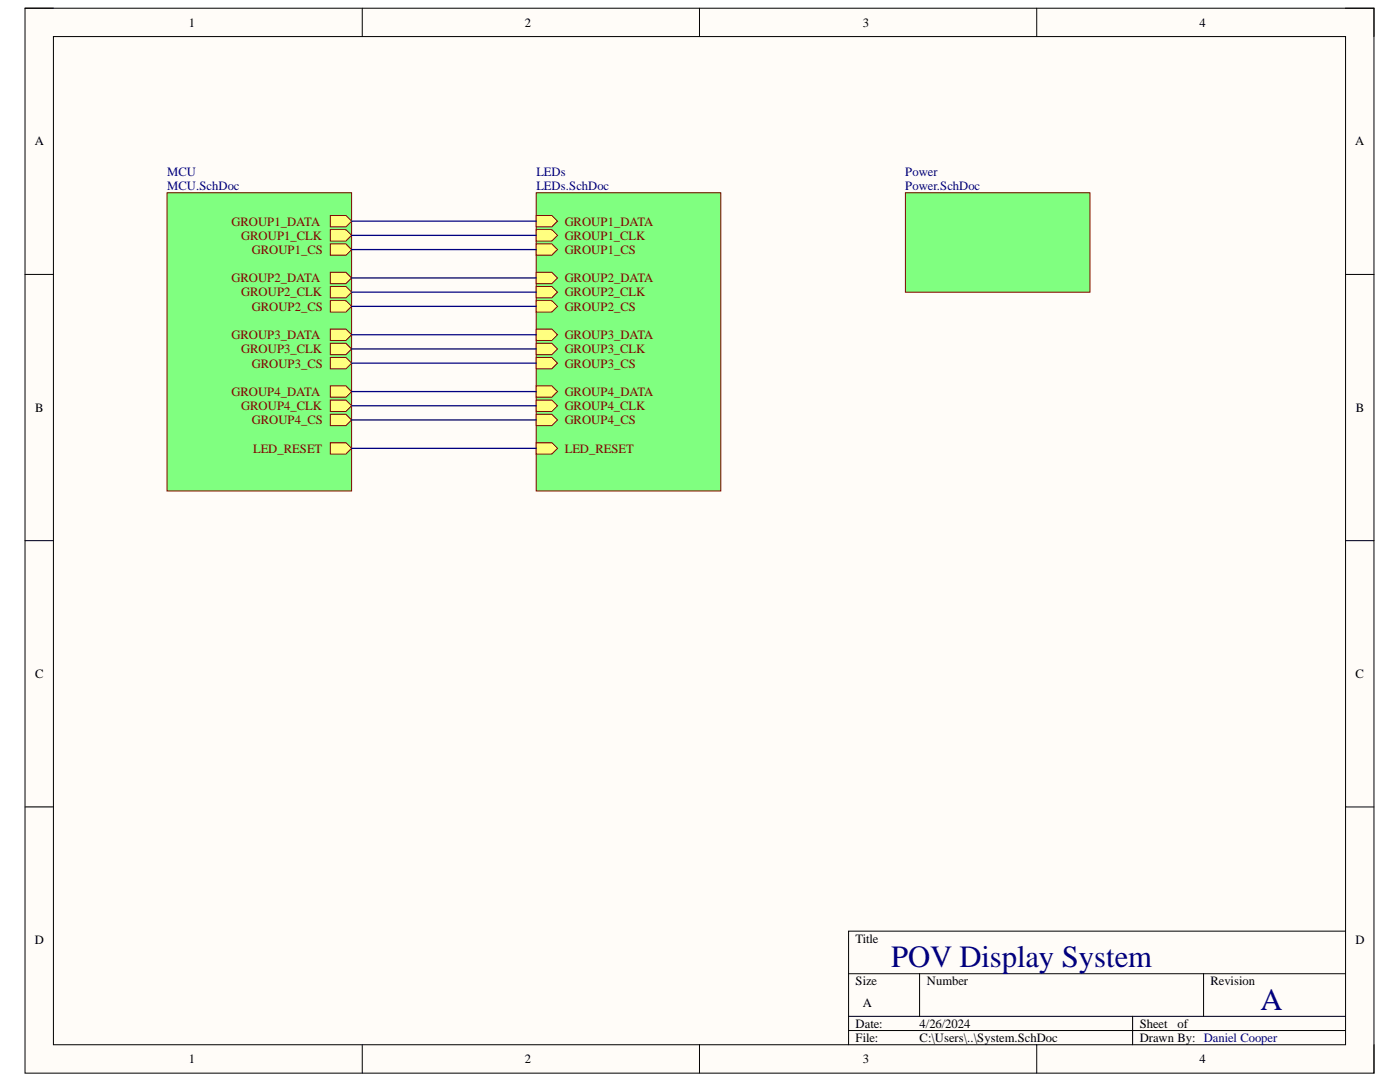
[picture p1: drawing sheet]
<svg xmlns="http://www.w3.org/2000/svg" width="279mm" height="216mm" viewBox="0 0 279 216" stroke-linecap="round" stroke-linejoin="round" font-family="sans-serif">
<path d="M5 1.6h269.2v212.5h-269.2z" fill-rule="evenodd" fill="#fffcf8"/>
<path d="M5 1.6h269.2v212.5h-269.2z" fill="none" stroke="#000" stroke-width=".2"/>
<path d="M10.7 7.3h257.8v201.2h-257.8z" fill-rule="evenodd" fill="#fffcf8"/>
<g fill="none" stroke="#000" stroke-width=".2">
<path d="M5 1.6h5.7M10.7 7.3h257.8v201.2h-257.8zM72.3 1.6v5.7M139.6 1.6v5.7M206.9 1.6v5.7M268.5 1.6h5.7v5.7M5 54.8h5.7M268.5 54.8h5.7M5 107.9h5.7M268.5 107.9h5.7M5 161h5.7M268.5 161h5.7"/>
<path d="M169.4 194.3h99.1M183.5 194.3v8.5M240.2 194.3v8.5M268.5 185.8h-99.1v22.7M72.3 208.5v5.6M139.6 208.5v5.6M169.4 202.8h99.1M169.4 205.6h99.1M206.9 208.5v5.6M226 202.8v5.7M274.2 208.5v5.6"/>
</g>
<path d="M33.3 38.5h36.9v59.5h-36.9z" fill-rule="evenodd" fill="#80ff80"/>
<path d="M33.3 38.5h36.9v59.5h-36.9z" fill="none" stroke="#800000" stroke-width=".2"/>
<path d="M65.9 43h3.1l1.2 1.1-1.2 1.2h-3.1z" fill-rule="evenodd" fill="#ffff80"/>
<path d="M65.9 43h3.1l1.2 1.1-1.2 1.2h-3.1z" fill="none" stroke="#800000" stroke-width=".2"/>
<path d="M65.9 45.8h3.1l1.2 1.2-1.2 1.1h-3.1z" fill-rule="evenodd" fill="#ffff80"/>
<path d="M65.9 45.8h3.1l1.2 1.2-1.2 1.1h-3.1z" fill="none" stroke="#800000" stroke-width=".2"/>
<path d="M65.9 48.7h3.1l1.2 1.1-1.2 1.1h-3.1z" fill-rule="evenodd" fill="#ffff80"/>
<path d="M65.9 48.7h3.1l1.2 1.1-1.2 1.1h-3.1z" fill="none" stroke="#800000" stroke-width=".2"/>
<path d="M65.9 54.3h3.1l1.2 1.2-1.2 1.1h-3.1z" fill-rule="evenodd" fill="#ffff80"/>
<path d="M65.9 54.3h3.1l1.2 1.2-1.2 1.1h-3.1z" fill="none" stroke="#800000" stroke-width=".2"/>
<path d="M65.9 57.2h3.1l1.2 1.1-1.2 1.1h-3.1z" fill-rule="evenodd" fill="#ffff80"/>
<path d="M65.9 57.2h3.1l1.2 1.1-1.2 1.1h-3.1z" fill="none" stroke="#800000" stroke-width=".2"/>
<path d="M65.9 60h3.1l1.2 1.1-1.2 1.2h-3.1z" fill-rule="evenodd" fill="#ffff80"/>
<path d="M65.9 60h3.1l1.2 1.1-1.2 1.2h-3.1z" fill="none" stroke="#800000" stroke-width=".2"/>
<path d="M65.9 65.7h3.1l1.2 1.1-1.2 1.1h-3.1z" fill-rule="evenodd" fill="#ffff80"/>
<path d="M65.9 65.7h3.1l1.2 1.1-1.2 1.1h-3.1z" fill="none" stroke="#800000" stroke-width=".2"/>
<path d="M65.9 68.5h3.1l1.2 1.1-1.2 1.2h-3.1z" fill-rule="evenodd" fill="#ffff80"/>
<path d="M65.9 68.5h3.1l1.2 1.1-1.2 1.2h-3.1z" fill="none" stroke="#800000" stroke-width=".2"/>
<path d="M65.9 71.3h3.1l1.2 1.2-1.2 1.1h-3.1z" fill-rule="evenodd" fill="#ffff80"/>
<path d="M65.9 71.3h3.1l1.2 1.2-1.2 1.1h-3.1z" fill="none" stroke="#800000" stroke-width=".2"/>
<path d="M65.9 77h3.1l1.2 1.1-1.2 1.2h-3.1z" fill-rule="evenodd" fill="#ffff80"/>
<path d="M65.9 77h3.1l1.2 1.1-1.2 1.2h-3.1z" fill="none" stroke="#800000" stroke-width=".2"/>
<path d="M65.9 79.8h3.1l1.2 1.2-1.2 1.1h-3.1z" fill-rule="evenodd" fill="#ffff80"/>
<path d="M65.9 79.8h3.1l1.2 1.2-1.2 1.1h-3.1z" fill="none" stroke="#800000" stroke-width=".2"/>
<path d="M65.9 82.7h3.1l1.2 1.1-1.2 1.1h-3.1z" fill-rule="evenodd" fill="#ffff80"/>
<path d="M65.9 82.7h3.1l1.2 1.1-1.2 1.1h-3.1z" fill="none" stroke="#800000" stroke-width=".2"/>
<path d="M65.9 88.3h3.1l1.2 1.2-1.2 1.1h-3.1z" fill-rule="evenodd" fill="#ffff80"/>
<path d="M65.9 88.3h3.1l1.2 1.2-1.2 1.1h-3.1z" fill="none" stroke="#800000" stroke-width=".2"/>
<path d="M107 38.5h36.9v59.5h-36.9z" fill-rule="evenodd" fill="#80ff80"/>
<path d="M107 38.5h36.9v59.5h-36.9z" fill="none" stroke="#800000" stroke-width=".2"/>
<path d="M107 88.3h3.1l1.2 1.2-1.2 1.1h-3.1z" fill-rule="evenodd" fill="#ffff80"/>
<path d="M107 88.3h3.1l1.2 1.2-1.2 1.1h-3.1z" fill="none" stroke="#800000" stroke-width=".2"/>
<path d="M107 82.7h3.1l1.2 1.1-1.2 1.1h-3.1z" fill-rule="evenodd" fill="#ffff80"/>
<path d="M107 82.7h3.1l1.2 1.1-1.2 1.1h-3.1z" fill="none" stroke="#800000" stroke-width=".2"/>
<path d="M107 79.8h3.1l1.2 1.2-1.2 1.1h-3.1z" fill-rule="evenodd" fill="#ffff80"/>
<path d="M107 79.8h3.1l1.2 1.2-1.2 1.1h-3.1z" fill="none" stroke="#800000" stroke-width=".2"/>
<path d="M107 77h3.1l1.2 1.1-1.2 1.2h-3.1z" fill-rule="evenodd" fill="#ffff80"/>
<path d="M107 77h3.1l1.2 1.1-1.2 1.2h-3.1z" fill="none" stroke="#800000" stroke-width=".2"/>
<path d="M107 71.3h3.1l1.2 1.2-1.2 1.1h-3.1z" fill-rule="evenodd" fill="#ffff80"/>
<path d="M107 71.3h3.1l1.2 1.2-1.2 1.1h-3.1z" fill="none" stroke="#800000" stroke-width=".2"/>
<path d="M107 68.5h3.1l1.2 1.1-1.2 1.2h-3.1z" fill-rule="evenodd" fill="#ffff80"/>
<path d="M107 68.5h3.1l1.2 1.1-1.2 1.2h-3.1z" fill="none" stroke="#800000" stroke-width=".2"/>
<path d="M107 65.7h3.1l1.2 1.1-1.2 1.1h-3.1z" fill-rule="evenodd" fill="#ffff80"/>
<path d="M107 65.7h3.1l1.2 1.1-1.2 1.1h-3.1z" fill="none" stroke="#800000" stroke-width=".2"/>
<path d="M107 60h3.1l1.2 1.1-1.2 1.2h-3.1z" fill-rule="evenodd" fill="#ffff80"/>
<path d="M107 60h3.1l1.2 1.1-1.2 1.2h-3.1z" fill="none" stroke="#800000" stroke-width=".2"/>
<path d="M107 57.2h3.1l1.2 1.1-1.2 1.1h-3.1z" fill-rule="evenodd" fill="#ffff80"/>
<path d="M107 57.2h3.1l1.2 1.1-1.2 1.1h-3.1z" fill="none" stroke="#800000" stroke-width=".2"/>
<path d="M107 54.3h3.1l1.2 1.2-1.2 1.1h-3.1z" fill-rule="evenodd" fill="#ffff80"/>
<path d="M107 54.3h3.1l1.2 1.2-1.2 1.1h-3.1z" fill="none" stroke="#800000" stroke-width=".2"/>
<path d="M107 48.7h3.1l1.2 1.1-1.2 1.1h-3.1z" fill-rule="evenodd" fill="#ffff80"/>
<path d="M107 48.7h3.1l1.2 1.1-1.2 1.1h-3.1z" fill="none" stroke="#800000" stroke-width=".2"/>
<path d="M107 45.8h3.1l1.2 1.2-1.2 1.1h-3.1z" fill-rule="evenodd" fill="#ffff80"/>
<path d="M107 45.8h3.1l1.2 1.2-1.2 1.1h-3.1z" fill="none" stroke="#800000" stroke-width=".2"/>
<path d="M107 43h3.1l1.2 1.1-1.2 1.2h-3.1z" fill-rule="evenodd" fill="#ffff80"/>
<path d="M107 43h3.1l1.2 1.1-1.2 1.2h-3.1z" fill="none" stroke="#800000" stroke-width=".2"/>
<path d="M180.7 38.5h36.8v19.8h-36.8z" fill-rule="evenodd" fill="#80ff80"/>
<path d="M180.7 38.5h36.8v19.8h-36.8z" fill="none" stroke="#800000" stroke-width=".2"/>
<g fill="none" stroke="#000080" stroke-width=".25">
<path d="M70.2 44.1h36.8M70.2 47h36.8M70.2 49.8h36.8M70.2 55.5h36.8M70.2 58.3h36.8M70.2 61.1h36.8M70.2 66.8h36.8M70.2 69.6h36.8M70.2 72.5h36.8M70.2 78.1h36.8M70.2 81h36.8M70.2 83.8h36.8"/>
<path d="M70.2 89.5h36.8"/>
</g>
<g font-size="6.2" fill="#000080">
<text x="177.9" y="193">POV Display System</text>
<text x="251.6" y="201.4">A</text>
</g>
<g font-size="2.5">
<text x="37.7" y="5.3">1</text>
<text x="104.8" y="5.3">2</text>
<text x="172.2" y="5.3">3</text>
<text x="239.4" y="5.3">4</text>
<text x="6.9" y="29">A</text>
<text x="270.4" y="29">A</text>
<text x="7" y="82.2">B</text>
<text x="270.6" y="82.2">B</text>
<text x="7" y="135.3">C</text>
<text x="270.5" y="135.3">C</text>
<text x="6.9" y="188.4">D</text>
<text x="170.8" y="188.1">Title</text>
<text x="270.5" y="188.4">D</text>
<text x="170.8" y="196.5">Size</text>
<text x="185" y="196.5">Number</text>
<text x="241.6" y="196.5">Revision</text>
<text x="172.2" y="200.9">A</text>
<text x="170.8" y="205.1">Date:</text>
<text x="170.8" y="207.9">File:</text>
<text x="183.5" y="205.1">4/26/2024</text>
<text x="183.5" y="207.9">C:\Users\..\System.SchDoc</text>
<text x="227.5" y="205.1">Sheet</text>
<text x="227.5" y="207.9">Drawn By: Daniel Cooper</text>
<text x="235" y="205.1">of</text>
<text x="37.7" y="212.2">1</text>
<text x="104.8" y="212.2">2</text>
<text x="172.2" y="212.2">3</text>
<text x="239.4" y="212.2">4</text>
</g>
<g font-size="2.5" fill="#000080">
<text x="33.3" y="35.1">MCU</text>
<text x="107" y="35.1">LEDs</text>
<text x="180.7" y="35.1">Power</text>
<text x="33.3" y="37.9">MCU.SchDoc</text>
<text x="107" y="37.9">LEDs.SchDoc</text>
<text x="180.7" y="37.9">Power.SchDoc</text>
</g>
<g font-size="2.5" fill="#800000">
<text x="46.2" y="45">GROUP1_DATA</text>
<text x="48.1" y="47.8">GROUP1_CLK</text>
<text x="112.7" y="47.8">GROUP1_CLK</text>
<text x="112.7" y="45">GROUP1_DATA</text>
<text x="50.3" y="50.7">GROUP1_CS</text>
<text x="112.7" y="50.7">GROUP1_CS</text>
<text x="46.2" y="56.3">GROUP2_DATA</text>
<text x="48.1" y="59.1">GROUP2_CLK</text>
<text x="112.7" y="59.1">GROUP2_CLK</text>
<text x="112.7" y="56.3">GROUP2_DATA</text>
<text x="50.3" y="62">GROUP2_CS</text>
<text x="112.7" y="62">GROUP2_CS</text>
<text x="46.2" y="67.7">GROUP3_DATA</text>
<text x="48.1" y="70.5">GROUP3_CLK</text>
<text x="112.7" y="70.5">GROUP3_CLK</text>
<text x="112.7" y="67.7">GROUP3_DATA</text>
<text x="50.3" y="73.4">GROUP3_CS</text>
<text x="112.7" y="73.4">GROUP3_CS</text>
<text x="46.2" y="79">GROUP4_DATA</text>
<text x="48.1" y="81.8">GROUP4_CLK</text>
<text x="112.7" y="81.8">GROUP4_CLK</text>
<text x="112.7" y="79">GROUP4_DATA</text>
<text x="50.3" y="84.7">GROUP4_CS</text>
<text x="112.7" y="84.7">GROUP4_CS</text>
<text x="50.5" y="90.4">LED_RESET</text>
<text x="112.7" y="90.4">LED_RESET</text>
</g>
</svg>
